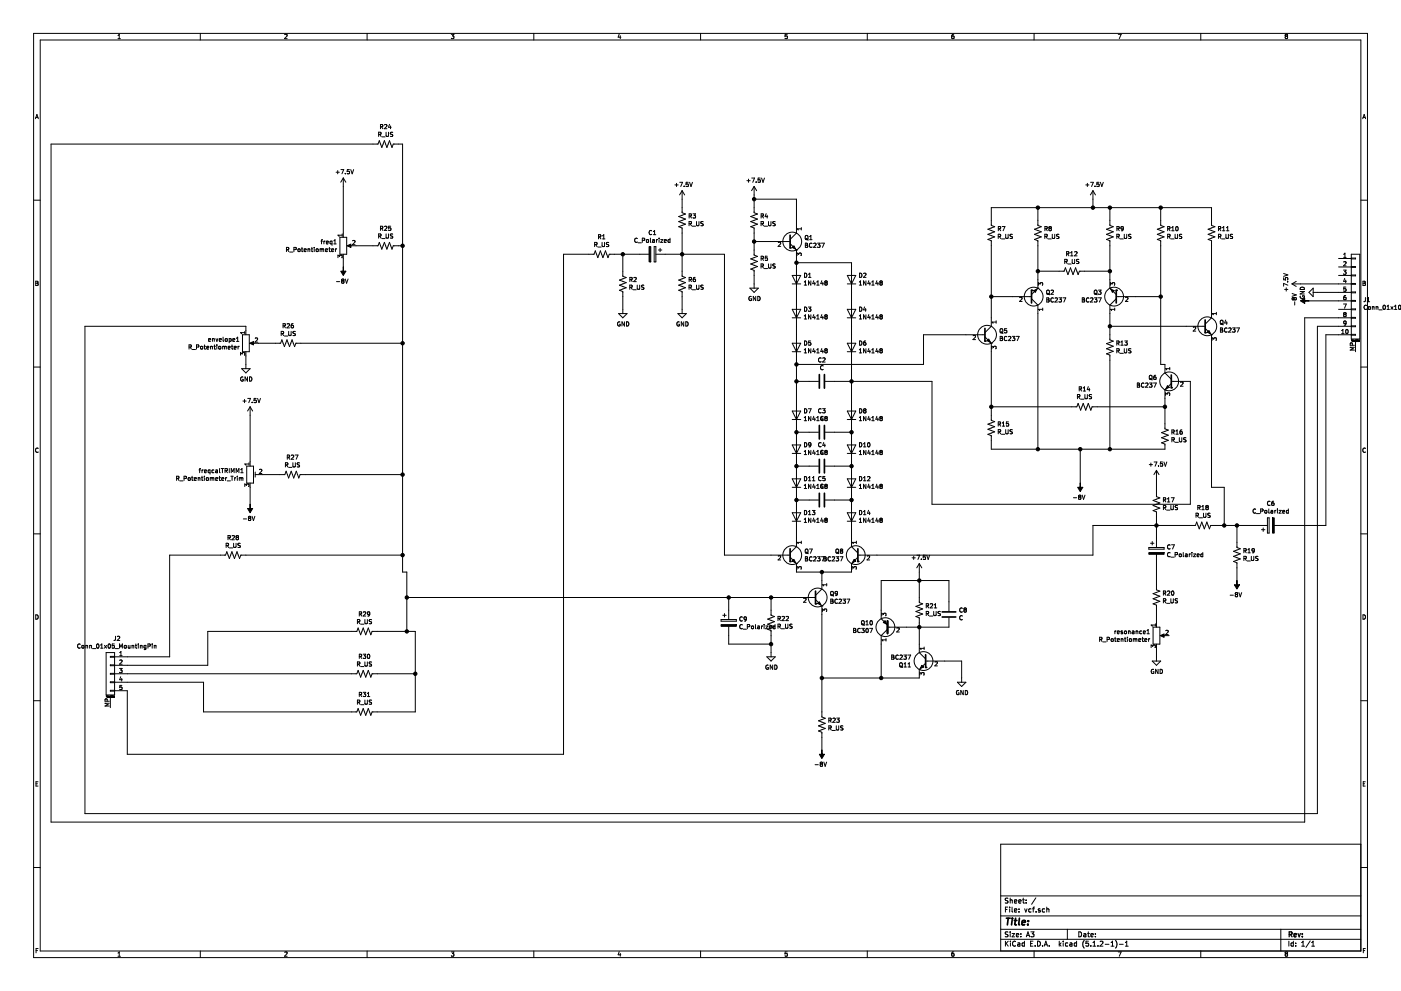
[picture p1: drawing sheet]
EESchema Schematic File Version 4
LIBS:vcf-cache
LIBS:potVCF-cache
EELAYER 29 0
EELAYER END
$Descr A3 16535 11693
encoding utf-8
Sheet 1 1
Title ""
Date ""
Rev ""
Comp ""
Comment1 ""
Comment2 ""
Comment3 ""
Comment4 ""
$EndDescr
$Comp
L Device:R_US R1
U 1 1
P 7100 3000
F 0 "R1" V 6895 3000 50  0000 C CNN
F 1 "R_US" V 6986 3000 50  0000 C CNN
F 2 "Resistor_THT:R_Axial_DIN0207_L6.3mm_D2.5mm_P10.16mm_Horizontal" V 7140 2990 50  0001 C CNN
F 3 "~" H 7100 3000 50  0001 C CNN
	1    7100 3000
	0    1    1    0   
$EndComp
$Comp
L Device:R_US R2
U 1 1
P 7350 3350
F 0 "R2" H 7282 3304 50  0000 R CNN
F 1 "R_US" H 7282 3395 50  0000 R CNN
F 2 "Resistor_THT:R_Axial_DIN0207_L6.3mm_D2.5mm_P10.16mm_Horizontal" V 7390 3340 50  0001 C CNN
F 3 "~" H 7350 3350 50  0001 C CNN
	1    7350 3350
	-1   0    0    1   
$EndComp
$Comp
L Device:C_Polarized C1
U 1 1
P 7700 3000
F 0 "C1" V 7445 3000 50  0000 C CNN
F 1 "C_Polarized" V 7536 3000 50  0000 C CNN
F 2 "Capacitor_THT:CP_Axial_L10.0mm_D6.0mm_P15.00mm_Horizontal" H 7738 2850 50  0001 C CNN
F 3 "~" H 7700 3000 50  0001 C CNN
	1    7700 3000
	0    1    1    0   
$EndComp
$Comp
L Device:R_US R3
U 1 1
P 8050 2600
F 0 "R3" H 7982 2554 50  0000 R CNN
F 1 "R_US" H 7982 2645 50  0000 R CNN
F 2 "Resistor_THT:R_Axial_DIN0207_L6.3mm_D2.5mm_P10.16mm_Horizontal" V 8090 2590 50  0001 C CNN
F 3 "~" H 8050 2600 50  0001 C CNN
	1    8050 2600
	-1   0    0    1   
$EndComp
$Comp
L Device:R_US R6
U 1 1
P 8050 3350
F 0 "R6" H 7982 3304 50  0000 R CNN
F 1 "R_US" H 7982 3395 50  0000 R CNN
F 2 "Resistor_THT:R_Axial_DIN0207_L6.3mm_D2.5mm_P10.16mm_Horizontal" V 8090 3340 50  0001 C CNN
F 3 "~" H 8050 3350 50  0001 C CNN
	1    8050 3350
	-1   0    0    1   
$EndComp
Wire Wire Line
	7350 3000 7350 3200
Wire Wire Line
	7250 3000 7350 3000
Connection ~ 7350 3000
Wire Wire Line
	7350 3000 7550 3000
Wire Wire Line
	7850 3000 8050 3000
Wire Wire Line
	8050 3000 8050 3200
Wire Wire Line
	8050 2750 8050 3000
Connection ~ 8050 3000
$Comp
L power:GND #PWR0101
U 1 1
P 8050 3650
F 0 "#PWR0101" H 8050 3400 50  0001 C CNN
F 1 "GND" H 8055 3477 50  0000 C CNN
F 2 "" H 8050 3650 50  0001 C CNN
F 3 "" H 8050 3650 50  0001 C CNN
	1    8050 3650
	1    0    0    -1  
$EndComp
$Comp
L power:GND #PWR0102
U 1 1
P 7350 3650
F 0 "#PWR0102" H 7350 3400 50  0001 C CNN
F 1 "GND" H 7355 3477 50  0000 C CNN
F 2 "" H 7350 3650 50  0001 C CNN
F 3 "" H 7350 3650 50  0001 C CNN
	1    7350 3650
	1    0    0    -1  
$EndComp
$Comp
L power:+7.5V #PWR0103
U 1 1
P 8050 2350
F 0 "#PWR0103" H 8050 2200 50  0001 C CNN
F 1 "+7.5V" H 8065 2523 50  0000 C CNN
F 2 "" H 8050 2350 50  0001 C CNN
F 3 "" H 8050 2350 50  0001 C CNN
	1    8050 2350
	1    0    0    -1  
$EndComp
Wire Wire Line
	8050 2350 8050 2450
Wire Wire Line
	8050 3500 8050 3650
Wire Wire Line
	7350 3500 7350 3650
$Comp
L Device:R_US R4
U 1 1
P 8900 2600
F 0 "R4" H 8832 2554 50  0000 R CNN
F 1 "R_US" H 8832 2645 50  0000 R CNN
F 2 "Resistor_THT:R_Axial_DIN0207_L6.3mm_D2.5mm_P10.16mm_Horizontal" V 8940 2590 50  0001 C CNN
F 3 "~" H 8900 2600 50  0001 C CNN
	1    8900 2600
	-1   0    0    1   
$EndComp
$Comp
L Device:R_US R5
U 1 1
P 8900 3100
F 0 "R5" H 8832 3054 50  0000 R CNN
F 1 "R_US" H 8832 3145 50  0000 R CNN
F 2 "Resistor_THT:R_Axial_DIN0207_L6.3mm_D2.5mm_P10.16mm_Horizontal" V 8940 3090 50  0001 C CNN
F 3 "~" H 8900 3100 50  0001 C CNN
	1    8900 3100
	-1   0    0    1   
$EndComp
$Comp
L power:+7.5V #PWR0104
U 1 1
P 8900 2300
F 0 "#PWR0104" H 8900 2150 50  0001 C CNN
F 1 "+7.5V" H 8915 2473 50  0000 C CNN
F 2 "" H 8900 2300 50  0001 C CNN
F 3 "" H 8900 2300 50  0001 C CNN
	1    8900 2300
	1    0    0    -1  
$EndComp
$Comp
L Transistor_BJT:BC237 Q1
U 1 1
P 9300 2850
F 0 "Q1" H 9491 2896 50  0000 L CNN
F 1 "BC237" H 9491 2805 50  0000 L CNN
F 2 "Package_TO_SOT_THT:TO-92_Wide" H 9500 2775 50  0001 L CIN
F 3 "http://www.onsemi.com/pub_link/Collateral/BC237-D.PDF" H 9300 2850 50  0001 L CNN
	1    9300 2850
	1    0    0    -1  
$EndComp
$Comp
L Diode:1N4148 D1
U 1 1
P 9400 3300
F 0 "D1" V 9446 3220 50  0000 R CNN
F 1 "1N4148" V 9355 3220 50  0000 R CNN
F 2 "Diode_THT:D_DO-35_SOD27_P7.62mm_Horizontal" H 9400 3125 50  0001 C CNN
F 3 "https://assets.nexperia.com/documents/data-sheet/1N4148_1N4448.pdf" H 9400 3300 50  0001 C CNN
	1    9400 3300
	0    -1   -1   0   
$EndComp
$Comp
L Diode:1N4148 D3
U 1 1
P 9400 3700
F 0 "D3" V 9446 3620 50  0000 R CNN
F 1 "1N4148" V 9355 3620 50  0000 R CNN
F 2 "Diode_THT:D_DO-35_SOD27_P7.62mm_Horizontal" H 9400 3525 50  0001 C CNN
F 3 "https://assets.nexperia.com/documents/data-sheet/1N4148_1N4448.pdf" H 9400 3700 50  0001 C CNN
	1    9400 3700
	0    -1   -1   0   
$EndComp
$Comp
L Diode:1N4148 D5
U 1 1
P 9400 4100
F 0 "D5" V 9446 4020 50  0000 R CNN
F 1 "1N4148" V 9355 4020 50  0000 R CNN
F 2 "Diode_THT:D_DO-35_SOD27_P7.62mm_Horizontal" H 9400 3925 50  0001 C CNN
F 3 "https://assets.nexperia.com/documents/data-sheet/1N4148_1N4448.pdf" H 9400 4100 50  0001 C CNN
	1    9400 4100
	0    -1   -1   0   
$EndComp
$Comp
L Diode:1N4148 D2
U 1 1
P 10050 3300
F 0 "D2" V 10096 3220 50  0000 R CNN
F 1 "1N4148" V 10005 3220 50  0000 R CNN
F 2 "Diode_THT:D_DO-35_SOD27_P7.62mm_Horizontal" H 10050 3125 50  0001 C CNN
F 3 "https://assets.nexperia.com/documents/data-sheet/1N4148_1N4448.pdf" H 10050 3300 50  0001 C CNN
	1    10050 3300
	0    -1   -1   0   
$EndComp
$Comp
L Diode:1N4148 D4
U 1 1
P 10050 3700
F 0 "D4" V 10096 3620 50  0000 R CNN
F 1 "1N4148" V 10005 3620 50  0000 R CNN
F 2 "Diode_THT:D_DO-35_SOD27_P7.62mm_Horizontal" H 10050 3525 50  0001 C CNN
F 3 "https://assets.nexperia.com/documents/data-sheet/1N4148_1N4448.pdf" H 10050 3700 50  0001 C CNN
	1    10050 3700
	0    -1   -1   0   
$EndComp
$Comp
L Diode:1N4148 D6
U 1 1
P 10050 4100
F 0 "D6" V 10096 4020 50  0000 R CNN
F 1 "1N4148" V 10005 4020 50  0000 R CNN
F 2 "Diode_THT:D_DO-35_SOD27_P7.62mm_Horizontal" H 10050 3925 50  0001 C CNN
F 3 "https://assets.nexperia.com/documents/data-sheet/1N4148_1N4448.pdf" H 10050 4100 50  0001 C CNN
	1    10050 4100
	0    -1   -1   0   
$EndComp
$Comp
L Diode:1N4148 D7
U 1 1
P 9400 4900
F 0 "D7" V 9446 4820 50  0000 R CNN
F 1 "1N4148" V 9355 4820 50  0000 R CNN
F 2 "Diode_THT:D_DO-35_SOD27_P7.62mm_Horizontal" H 9400 4725 50  0001 C CNN
F 3 "https://assets.nexperia.com/documents/data-sheet/1N4148_1N4448.pdf" H 9400 4900 50  0001 C CNN
	1    9400 4900
	0    -1   -1   0   
$EndComp
$Comp
L Diode:1N4148 D9
U 1 1
P 9400 5300
F 0 "D9" V 9446 5220 50  0000 R CNN
F 1 "1N4148" V 9355 5220 50  0000 R CNN
F 2 "Diode_THT:D_DO-35_SOD27_P7.62mm_Horizontal" H 9400 5125 50  0001 C CNN
F 3 "https://assets.nexperia.com/documents/data-sheet/1N4148_1N4448.pdf" H 9400 5300 50  0001 C CNN
	1    9400 5300
	0    -1   -1   0   
$EndComp
$Comp
L Diode:1N4148 D11
U 1 1
P 9400 5700
F 0 "D11" V 9446 5620 50  0000 R CNN
F 1 "1N4148" V 9355 5620 50  0000 R CNN
F 2 "Diode_THT:D_DO-35_SOD27_P7.62mm_Horizontal" H 9400 5525 50  0001 C CNN
F 3 "https://assets.nexperia.com/documents/data-sheet/1N4148_1N4448.pdf" H 9400 5700 50  0001 C CNN
	1    9400 5700
	0    -1   -1   0   
$EndComp
$Comp
L Diode:1N4148 D8
U 1 1
P 10050 4900
F 0 "D8" V 10096 4820 50  0000 R CNN
F 1 "1N4148" V 10005 4820 50  0000 R CNN
F 2 "Diode_THT:D_DO-35_SOD27_P7.62mm_Horizontal" H 10050 4725 50  0001 C CNN
F 3 "https://assets.nexperia.com/documents/data-sheet/1N4148_1N4448.pdf" H 10050 4900 50  0001 C CNN
	1    10050 4900
	0    -1   -1   0   
$EndComp
$Comp
L Diode:1N4148 D10
U 1 1
P 10050 5300
F 0 "D10" V 10096 5220 50  0000 R CNN
F 1 "1N4148" V 10005 5220 50  0000 R CNN
F 2 "Diode_THT:D_DO-35_SOD27_P7.62mm_Horizontal" H 10050 5125 50  0001 C CNN
F 3 "https://assets.nexperia.com/documents/data-sheet/1N4148_1N4448.pdf" H 10050 5300 50  0001 C CNN
	1    10050 5300
	0    -1   -1   0   
$EndComp
$Comp
L Diode:1N4148 D12
U 1 1
P 10050 5700
F 0 "D12" V 10096 5620 50  0000 R CNN
F 1 "1N4148" V 10005 5620 50  0000 R CNN
F 2 "Diode_THT:D_DO-35_SOD27_P7.62mm_Horizontal" H 10050 5525 50  0001 C CNN
F 3 "https://assets.nexperia.com/documents/data-sheet/1N4148_1N4448.pdf" H 10050 5700 50  0001 C CNN
	1    10050 5700
	0    -1   -1   0   
$EndComp
$Comp
L Diode:1N4148 D13
U 1 1
P 9400 6100
F 0 "D13" V 9446 6020 50  0000 R CNN
F 1 "1N4148" V 9355 6020 50  0000 R CNN
F 2 "Diode_THT:D_DO-35_SOD27_P7.62mm_Horizontal" H 9400 5925 50  0001 C CNN
F 3 "https://assets.nexperia.com/documents/data-sheet/1N4148_1N4448.pdf" H 9400 6100 50  0001 C CNN
	1    9400 6100
	0    -1   -1   0   
$EndComp
$Comp
L Diode:1N4148 D14
U 1 1
P 10050 6100
F 0 "D14" V 10096 6020 50  0000 R CNN
F 1 "1N4148" V 10005 6020 50  0000 R CNN
F 2 "Diode_THT:D_DO-35_SOD27_P7.62mm_Horizontal" H 10050 5925 50  0001 C CNN
F 3 "https://assets.nexperia.com/documents/data-sheet/1N4148_1N4448.pdf" H 10050 6100 50  0001 C CNN
	1    10050 6100
	0    -1   -1   0   
$EndComp
$Comp
L Device:C C2
U 1 1
P 9700 4500
F 0 "C2" V 9448 4500 50  0000 C CNN
F 1 "C" V 9539 4500 50  0000 C CNN
F 2 "Capacitor_THT:C_Rect_L13.5mm_W4.0mm_P10.00mm_FKS3_FKP3_MKS4" H 9738 4350 50  0001 C CNN
F 3 "~" H 9700 4500 50  0001 C CNN
	1    9700 4500
	0    1    1    0   
$EndComp
$Comp
L Device:C C3
U 1 1
P 9700 5100
F 0 "C3" V 9448 5100 50  0000 C CNN
F 1 "C" V 9539 5100 50  0000 C CNN
F 2 "Capacitor_THT:C_Rect_L13.5mm_W4.0mm_P10.00mm_FKS3_FKP3_MKS4" H 9738 4950 50  0001 C CNN
F 3 "~" H 9700 5100 50  0001 C CNN
	1    9700 5100
	0    1    1    0   
$EndComp
$Comp
L Device:C C4
U 1 1
P 9700 5500
F 0 "C4" V 9448 5500 50  0000 C CNN
F 1 "C" V 9539 5500 50  0000 C CNN
F 2 "Capacitor_THT:C_Rect_L13.5mm_W4.0mm_P10.00mm_FKS3_FKP3_MKS4" H 9738 5350 50  0001 C CNN
F 3 "~" H 9700 5500 50  0001 C CNN
	1    9700 5500
	0    1    1    0   
$EndComp
$Comp
L Device:C C5
U 1 1
P 9700 5900
F 0 "C5" V 9448 5900 50  0000 C CNN
F 1 "C" V 9539 5900 50  0000 C CNN
F 2 "Capacitor_THT:C_Rect_L13.5mm_W4.0mm_P10.00mm_FKS3_FKP3_MKS4" H 9738 5750 50  0001 C CNN
F 3 "~" H 9700 5900 50  0001 C CNN
	1    9700 5900
	0    1    1    0   
$EndComp
$Comp
L Transistor_BJT:BC237 Q7
U 1 1
P 9300 6550
F 0 "Q7" H 9491 6596 50  0000 L CNN
F 1 "BC237" H 9491 6505 50  0000 L CNN
F 2 "Package_TO_SOT_THT:TO-92_Wide" H 9500 6475 50  0001 L CIN
F 3 "http://www.onsemi.com/pub_link/Collateral/BC237-D.PDF" H 9300 6550 50  0001 L CNN
	1    9300 6550
	1    0    0    -1  
$EndComp
$Comp
L Transistor_BJT:BC237 Q8
U 1 1
P 10150 6550
F 0 "Q8" H 10341 6596 50  0000 L CNN
F 1 "BC237" H 10341 6505 50  0000 L CNN
F 2 "Package_TO_SOT_THT:TO-92_Wide" H 10350 6475 50  0001 L CIN
F 3 "http://www.onsemi.com/pub_link/Collateral/BC237-D.PDF" H 10150 6550 50  0001 L CNN
	1    10150 6550
	-1   0    0    -1  
$EndComp
$Comp
L Transistor_BJT:BC237 Q9
U 1 1
P 9600 7050
F 0 "Q9" H 9791 7096 50  0000 L CNN
F 1 "BC237" H 9791 7005 50  0000 L CNN
F 2 "Package_TO_SOT_THT:TO-92_Wide" H 9800 6975 50  0001 L CIN
F 3 "http://www.onsemi.com/pub_link/Collateral/BC237-D.PDF" H 9600 7050 50  0001 L CNN
	1    9600 7050
	1    0    0    -1  
$EndComp
$Comp
L Device:R_US R23
U 1 1
P 9700 8550
F 0 "R23" H 9632 8504 50  0000 R CNN
F 1 "R_US" H 9632 8595 50  0000 R CNN
F 2 "Resistor_THT:R_Axial_DIN0207_L6.3mm_D2.5mm_P10.16mm_Horizontal" V 9740 8540 50  0001 C CNN
F 3 "~" H 9700 8550 50  0001 C CNN
	1    9700 8550
	-1   0    0    1   
$EndComp
$Comp
L Device:R_US R22
U 1 1
P 9100 7350
F 0 "R22" H 9032 7304 50  0000 R CNN
F 1 "R_US" H 9032 7395 50  0000 R CNN
F 2 "Resistor_THT:R_Axial_DIN0207_L6.3mm_D2.5mm_P10.16mm_Horizontal" V 9140 7340 50  0001 C CNN
F 3 "~" H 9100 7350 50  0001 C CNN
	1    9100 7350
	-1   0    0    1   
$EndComp
$Comp
L Device:C_Polarized C9
U 1 1
P 8600 7350
F 0 "C9" H 8718 7396 50  0000 L CNN
F 1 "C_Polarized" H 8718 7305 50  0000 L CNN
F 2 "Capacitor_THT:CP_Axial_L10.0mm_D6.0mm_P15.00mm_Horizontal" H 8638 7200 50  0001 C CNN
F 3 "~" H 8600 7350 50  0001 C CNN
	1    8600 7350
	1    0    0    -1  
$EndComp
$Comp
L Transistor_BJT:BC307 Q10
U 1 1
P 10500 7400
F 0 "Q10" H 10691 7354 50  0000 L CNN
F 1 "BC307" H 10691 7445 50  0000 L CNN
F 2 "Package_TO_SOT_THT:TO-92_Wide" H 10700 7325 50  0001 L CIN
F 3 "http://www.onsemi.com/pub_link/Collateral/BC307-D.PDF" H 10500 7400 50  0001 L CNN
	1    10500 7400
	-1   0    0    1   
$EndComp
$Comp
L Device:R_US R21
U 1 1
P 10850 7200
F 0 "R21" H 10782 7154 50  0000 R CNN
F 1 "R_US" H 10782 7245 50  0000 R CNN
F 2 "Resistor_THT:R_Axial_DIN0207_L6.3mm_D2.5mm_P10.16mm_Horizontal" V 10890 7190 50  0001 C CNN
F 3 "~" H 10850 7200 50  0001 C CNN
	1    10850 7200
	-1   0    0    1   
$EndComp
$Comp
L Device:C C8
U 1 1
P 11200 7250
F 0 "C8" H 11085 7204 50  0000 R CNN
F 1 "C" H 11085 7295 50  0000 R CNN
F 2 "Capacitor_THT:C_Rect_L13.5mm_W4.0mm_P10.00mm_FKS3_FKP3_MKS4" H 11238 7100 50  0001 C CNN
F 3 "~" H 11200 7250 50  0001 C CNN
	1    11200 7250
	-1   0    0    1   
$EndComp
$Comp
L Transistor_BJT:BC237 Q11
U 1 1
P 10950 7800
F 0 "Q11" H 11141 7754 50  0000 L CNN
F 1 "BC237" H 11141 7845 50  0000 L CNN
F 2 "Package_TO_SOT_THT:TO-92_Wide" H 11150 7725 50  0001 L CIN
F 3 "http://www.onsemi.com/pub_link/Collateral/BC237-D.PDF" H 10950 7800 50  0001 L CNN
	1    10950 7800
	-1   0    0    -1  
$EndComp
$Comp
L power:GND #PWR0105
U 1 1
P 11350 8000
F 0 "#PWR0105" H 11350 7750 50  0001 C CNN
F 1 "GND" H 11355 7827 50  0000 C CNN
F 2 "" H 11350 8000 50  0001 C CNN
F 3 "" H 11350 8000 50  0001 C CNN
	1    11350 8000
	1    0    0    -1  
$EndComp
$Comp
L power:-8V #PWR0106
U 1 1
P 9700 8850
F 0 "#PWR0106" H 9700 8950 50  0001 C CNN
F 1 "-8V" H 9715 9023 50  0000 C CNN
F 2 "" H 9700 8850 50  0001 C CNN
F 3 "" H 9700 8850 50  0001 C CNN
	1    9700 8850
	-1   0    0    1   
$EndComp
$Comp
L Device:R_US R17
U 1 1
P 13650 5950
F 0 "R17" H 13582 5904 50  0000 R CNN
F 1 "R_US" H 13582 5995 50  0000 R CNN
F 2 "Resistor_THT:R_Axial_DIN0207_L6.3mm_D2.5mm_P10.16mm_Horizontal" V 13690 5940 50  0001 C CNN
F 3 "~" H 13650 5950 50  0001 C CNN
	1    13650 5950
	-1   0    0    1   
$EndComp
$Comp
L Device:C_Polarized C7
U 1 1
P 13650 6500
F 0 "C7" H 13768 6546 50  0000 L CNN
F 1 "C_Polarized" H 13768 6455 50  0000 L CNN
F 2 "Capacitor_THT:CP_Axial_L10.0mm_D6.0mm_P15.00mm_Horizontal" H 13688 6350 50  0001 C CNN
F 3 "~" H 13650 6500 50  0001 C CNN
	1    13650 6500
	1    0    0    -1  
$EndComp
$Comp
L Device:R_US R20
U 1 1
P 13650 7050
F 0 "R20" H 13582 7004 50  0000 R CNN
F 1 "R_US" H 13582 7095 50  0000 R CNN
F 2 "Resistor_THT:R_Axial_DIN0207_L6.3mm_D2.5mm_P10.16mm_Horizontal" V 13690 7040 50  0001 C CNN
F 3 "~" H 13650 7050 50  0001 C CNN
	1    13650 7050
	-1   0    0    1   
$EndComp
$Comp
L Device:R_US R18
U 1 1
P 14200 6200
F 0 "R18" V 14405 6200 50  0000 C CNN
F 1 "R_US" V 14314 6200 50  0000 C CNN
F 2 "Resistor_THT:R_Axial_DIN0207_L6.3mm_D2.5mm_P10.16mm_Horizontal" V 14240 6190 50  0001 C CNN
F 3 "~" H 14200 6200 50  0001 C CNN
	1    14200 6200
	0    -1   -1   0   
$EndComp
$Comp
L Device:C_Polarized C6
U 1 1
P 15000 6200
F 0 "C6" V 15255 6200 50  0000 C CNN
F 1 "C_Polarized" V 15164 6200 50  0000 C CNN
F 2 "Capacitor_THT:CP_Axial_L10.0mm_D6.0mm_P15.00mm_Horizontal" H 15038 6050 50  0001 C CNN
F 3 "~" H 15000 6200 50  0001 C CNN
	1    15000 6200
	0    -1   -1   0   
$EndComp
$Comp
L Device:R_US R19
U 1 1
P 14600 6550
F 0 "R19" H 14532 6504 50  0000 R CNN
F 1 "R_US" H 14532 6595 50  0000 R CNN
F 2 "Resistor_THT:R_Axial_DIN0207_L6.3mm_D2.5mm_P10.16mm_Horizontal" V 14640 6540 50  0001 C CNN
F 3 "~" H 14600 6550 50  0001 C CNN
	1    14600 6550
	-1   0    0    1   
$EndComp
$Comp
L Transistor_BJT:BC237 Q2
U 1 1
P 12150 3500
F 0 "Q2" H 12341 3454 50  0000 L CNN
F 1 "BC237" H 12341 3545 50  0000 L CNN
F 2 "Package_TO_SOT_THT:TO-92_Wide" H 12350 3425 50  0001 L CIN
F 3 "http://www.onsemi.com/pub_link/Collateral/BC237-D.PDF" H 12150 3500 50  0001 L CNN
	1    12150 3500
	1    0    0    1   
$EndComp
$Comp
L Transistor_BJT:BC237 Q3
U 1 1
P 13200 3500
F 0 "Q3" H 13391 3454 50  0000 L CNN
F 1 "BC237" H 13391 3545 50  0000 L CNN
F 2 "Package_TO_SOT_THT:TO-92_Wide" H 13400 3425 50  0001 L CIN
F 3 "http://www.onsemi.com/pub_link/Collateral/BC237-D.PDF" H 13200 3500 50  0001 L CNN
	1    13200 3500
	-1   0    0    1   
$EndComp
$Comp
L Device:R_US R12
U 1 1
P 12650 3200
F 0 "R12" V 12445 3200 50  0000 C CNN
F 1 "R_US" V 12536 3200 50  0000 C CNN
F 2 "Resistor_THT:R_Axial_DIN0207_L6.3mm_D2.5mm_P10.16mm_Horizontal" V 12690 3190 50  0001 C CNN
F 3 "~" H 12650 3200 50  0001 C CNN
	1    12650 3200
	0    1    1    0   
$EndComp
$Comp
L Device:R_US R8
U 1 1
P 12250 2750
F 0 "R8" H 12182 2704 50  0000 R CNN
F 1 "R_US" H 12182 2795 50  0000 R CNN
F 2 "Resistor_THT:R_Axial_DIN0207_L6.3mm_D2.5mm_P10.16mm_Horizontal" V 12290 2740 50  0001 C CNN
F 3 "~" H 12250 2750 50  0001 C CNN
	1    12250 2750
	-1   0    0    1   
$EndComp
$Comp
L Device:R_US R7
U 1 1
P 11700 2750
F 0 "R7" H 11632 2704 50  0000 R CNN
F 1 "R_US" H 11632 2795 50  0000 R CNN
F 2 "Resistor_THT:R_Axial_DIN0207_L6.3mm_D2.5mm_P10.16mm_Horizontal" V 11740 2740 50  0001 C CNN
F 3 "~" H 11700 2750 50  0001 C CNN
	1    11700 2750
	-1   0    0    1   
$EndComp
$Comp
L Device:R_US R9
U 1 1
P 13100 2750
F 0 "R9" H 13032 2704 50  0000 R CNN
F 1 "R_US" H 13032 2795 50  0000 R CNN
F 2 "Resistor_THT:R_Axial_DIN0207_L6.3mm_D2.5mm_P10.16mm_Horizontal" V 13140 2740 50  0001 C CNN
F 3 "~" H 13100 2750 50  0001 C CNN
	1    13100 2750
	-1   0    0    1   
$EndComp
$Comp
L Device:R_US R10
U 1 1
P 13700 2750
F 0 "R10" H 13632 2704 50  0000 R CNN
F 1 "R_US" H 13632 2795 50  0000 R CNN
F 2 "Resistor_THT:R_Axial_DIN0207_L6.3mm_D2.5mm_P10.16mm_Horizontal" V 13740 2740 50  0001 C CNN
F 3 "~" H 13700 2750 50  0001 C CNN
	1    13700 2750
	-1   0    0    1   
$EndComp
$Comp
L Device:R_US R13
U 1 1
P 13100 4100
F 0 "R13" H 13032 4054 50  0000 R CNN
F 1 "R_US" H 13032 4145 50  0000 R CNN
F 2 "Resistor_THT:R_Axial_DIN0207_L6.3mm_D2.5mm_P10.16mm_Horizontal" V 13140 4090 50  0001 C CNN
F 3 "~" H 13100 4100 50  0001 C CNN
	1    13100 4100
	-1   0    0    1   
$EndComp
$Comp
L Transistor_BJT:BC237 Q4
U 1 1
P 14200 3850
F 0 "Q4" H 14391 3896 50  0000 L CNN
F 1 "BC237" H 14391 3805 50  0000 L CNN
F 2 "Package_TO_SOT_THT:TO-92_Wide" H 14400 3775 50  0001 L CIN
F 3 "http://www.onsemi.com/pub_link/Collateral/BC237-D.PDF" H 14200 3850 50  0001 L CNN
	1    14200 3850
	1    0    0    -1  
$EndComp
$Comp
L Device:R_US R11
U 1 1
P 14300 2750
F 0 "R11" H 14232 2704 50  0000 R CNN
F 1 "R_US" H 14232 2795 50  0000 R CNN
F 2 "Resistor_THT:R_Axial_DIN0207_L6.3mm_D2.5mm_P10.16mm_Horizontal" V 14340 2740 50  0001 C CNN
F 3 "~" H 14300 2750 50  0001 C CNN
	1    14300 2750
	-1   0    0    1   
$EndComp
$Comp
L Transistor_BJT:BC237 Q6
U 1 1
P 13850 4500
F 0 "Q6" H 14041 4546 50  0000 L CNN
F 1 "BC237" H 14041 4455 50  0000 L CNN
F 2 "Package_TO_SOT_THT:TO-92_Wide" H 14050 4425 50  0001 L CIN
F 3 "http://www.onsemi.com/pub_link/Collateral/BC237-D.PDF" H 13850 4500 50  0001 L CNN
	1    13850 4500
	-1   0    0    -1  
$EndComp
$Comp
L Device:R_US R16
U 1 1
P 13750 5150
F 0 "R16" H 13682 5104 50  0000 R CNN
F 1 "R_US" H 13682 5195 50  0000 R CNN
F 2 "Resistor_THT:R_Axial_DIN0207_L6.3mm_D2.5mm_P10.16mm_Horizontal" V 13790 5140 50  0001 C CNN
F 3 "~" H 13750 5150 50  0001 C CNN
	1    13750 5150
	-1   0    0    1   
$EndComp
$Comp
L Device:R_US R14
U 1 1
P 12800 4800
F 0 "R14" V 13005 4800 50  0000 C CNN
F 1 "R_US" V 12914 4800 50  0000 C CNN
F 2 "Resistor_THT:R_Axial_DIN0207_L6.3mm_D2.5mm_P10.16mm_Horizontal" V 12840 4790 50  0001 C CNN
F 3 "~" H 12800 4800 50  0001 C CNN
	1    12800 4800
	0    -1   -1   0   
$EndComp
$Comp
L Device:R_US R15
U 1 1
P 11700 5050
F 0 "R15" H 11768 5096 50  0000 L CNN
F 1 "R_US" H 11768 5005 50  0000 L CNN
F 2 "Resistor_THT:R_Axial_DIN0207_L6.3mm_D2.5mm_P10.16mm_Horizontal" V 11740 5040 50  0001 C CNN
F 3 "~" H 11700 5050 50  0001 C CNN
	1    11700 5050
	1    0    0    -1  
$EndComp
$Comp
L Transistor_BJT:BC237 Q5
U 1 1
P 11600 3950
F 0 "Q5" H 11791 3996 50  0000 L CNN
F 1 "BC237" H 11791 3905 50  0000 L CNN
F 2 "Package_TO_SOT_THT:TO-92_Wide" H 11800 3875 50  0001 L CIN
F 3 "http://www.onsemi.com/pub_link/Collateral/BC237-D.PDF" H 11600 3950 50  0001 L CNN
	1    11600 3950
	1    0    0    -1  
$EndComp
$Comp
L power:GND #PWR0107
U 1 1
P 8900 3350
F 0 "#PWR0107" H 8900 3100 50  0001 C CNN
F 1 "GND" H 8905 3177 50  0000 C CNN
F 2 "" H 8900 3350 50  0001 C CNN
F 3 "" H 8900 3350 50  0001 C CNN
	1    8900 3350
	1    0    0    -1  
$EndComp
$Comp
L power:+7.5V #PWR0108
U 1 1
P 12900 2350
F 0 "#PWR0108" H 12900 2200 50  0001 C CNN
F 1 "+7.5V" H 12915 2523 50  0000 C CNN
F 2 "" H 12900 2350 50  0001 C CNN
F 3 "" H 12900 2350 50  0001 C CNN
	1    12900 2350
	1    0    0    -1  
$EndComp
$Comp
L power:-8V #PWR0109
U 1 1
P 12750 5700
F 0 "#PWR0109" H 12750 5800 50  0001 C CNN
F 1 "-8V" H 12765 5873 50  0000 C CNN
F 2 "" H 12750 5700 50  0001 C CNN
F 3 "" H 12750 5700 50  0001 C CNN
	1    12750 5700
	-1   0    0    1   
$EndComp
Wire Wire Line
	8900 2300 8900 2350
Wire Wire Line
	8900 2750 8900 2850
Wire Wire Line
	8900 3250 8900 3350
Wire Wire Line
	9100 2850 8900 2850
Connection ~ 8900 2850
Wire Wire Line
	8900 2850 8900 2950
Wire Wire Line
	8900 2350 9400 2350
Wire Wire Line
	9400 2350 9400 2650
Connection ~ 8900 2350
Wire Wire Line
	8900 2350 8900 2450
Wire Wire Line
	9400 3050 9400 3100
Wire Wire Line
	9400 3100 10050 3100
Wire Wire Line
	10050 3100 10050 3150
Connection ~ 9400 3100
Wire Wire Line
	9400 3100 9400 3150
Wire Wire Line
	9400 3450 9400 3550
Wire Wire Line
	9400 3850 9400 3950
Wire Wire Line
	10050 3450 10050 3550
Wire Wire Line
	10050 3850 10050 3950
Wire Wire Line
	9400 4250 9400 4300
Wire Wire Line
	9550 4500 9400 4500
Connection ~ 9400 4500
Wire Wire Line
	9400 4500 9400 4750
Wire Wire Line
	10050 4250 10050 4500
Wire Wire Line
	9850 4500 10050 4500
Connection ~ 10050 4500
Wire Wire Line
	10050 4500 10050 4750
Wire Wire Line
	9400 5050 9400 5100
Wire Wire Line
	9550 5100 9400 5100
Connection ~ 9400 5100
Wire Wire Line
	9400 5100 9400 5150
Wire Wire Line
	9850 5100 10050 5100
Wire Wire Line
	10050 5100 10050 5050
Wire Wire Line
	10050 5500 9850 5500
Wire Wire Line
	10050 5550 10050 5500
Wire Wire Line
	10050 5450 10050 5500
Connection ~ 10050 5500
Wire Wire Line
	9550 5500 9400 5500
Wire Wire Line
	9400 5500 9400 5450
Wire Wire Line
	9400 5550 9400 5500
Connection ~ 9400 5500
Wire Wire Line
	9400 5850 9400 5900
Wire Wire Line
	9400 5900 9550 5900
Connection ~ 9400 5900
Wire Wire Line
	9400 5900 9400 5950
Wire Wire Line
	9850 5900 10050 5900
Wire Wire Line
	10050 5900 10050 5850
Wire Wire Line
	10050 5950 10050 5900
Connection ~ 10050 5900
Wire Wire Line
	9400 6250 9400 6350
Wire Wire Line
	10050 6250 10050 6350
Wire Wire Line
	9400 6750 9700 6750
Wire Wire Line
	9700 6850 9700 6750
Connection ~ 9700 6750
Wire Wire Line
	9700 6750 10050 6750
Wire Wire Line
	8050 3000 8550 3000
Wire Wire Line
	8550 3000 8550 6550
Wire Wire Line
	8550 6550 9100 6550
Wire Wire Line
	8600 7200 8600 7050
Connection ~ 8600 7050
Wire Wire Line
	8600 7050 9100 7050
Wire Wire Line
	9100 7200 9100 7050
Connection ~ 9100 7050
Wire Wire Line
	9100 7050 9400 7050
$Comp
L power:GND #PWR0110
U 1 1
P 9100 7700
F 0 "#PWR0110" H 9100 7450 50  0001 C CNN
F 1 "GND" H 9105 7527 50  0000 C CNN
F 2 "" H 9100 7700 50  0001 C CNN
F 3 "" H 9100 7700 50  0001 C CNN
	1    9100 7700
	1    0    0    -1  
$EndComp
Wire Wire Line
	8600 7500 8600 7600
Wire Wire Line
	8600 7600 9100 7600
Wire Wire Line
	9100 7600 9100 7500
Wire Wire Line
	9100 7600 9100 7700
Connection ~ 9100 7600
Wire Wire Line
	9700 7250 9700 8000
Wire Wire Line
	9700 8700 9700 8850
Wire Wire Line
	9700 8000 10400 8000
Wire Wire Line
	10400 8000 10400 7600
Connection ~ 9700 8000
Wire Wire Line
	9700 8000 9700 8400
Wire Wire Line
	10400 7200 10400 6850
Wire Wire Line
	10400 6850 10850 6850
Wire Wire Line
	10850 6850 10850 7050
$Comp
L power:+7.5V #PWR0111
U 1 1
P 10850 6750
F 0 "#PWR0111" H 10850 6600 50  0001 C CNN
F 1 "+7.5V" H 10865 6923 50  0000 C CNN
F 2 "" H 10850 6750 50  0001 C CNN
F 3 "" H 10850 6750 50  0001 C CNN
	1    10850 6750
	1    0    0    -1  
$EndComp
Wire Wire Line
	10850 6750 10850 6850
Connection ~ 10850 6850
Wire Wire Line
	11200 7100 11200 6850
Wire Wire Line
	11200 6850 10850 6850
Wire Wire Line
	10850 7600 10850 7400
Wire Wire Line
	10400 8000 10850 8000
Connection ~ 10400 8000
Wire Wire Line
	11150 7800 11350 7800
Wire Wire Line
	11350 7800 11350 8000
Wire Wire Line
	11200 7400 10850 7400
Connection ~ 10850 7400
Wire Wire Line
	10850 7400 10850 7350
Wire Wire Line
	10700 7400 10850 7400
$Comp
L Device:R_Potentiometer resonance1
U 1 1
P 13650 7500
F 0 "resonance1" H 13580 7546 50  0000 R CNN
F 1 "R_Potentiometer" H 13580 7455 50  0000 R CNN
F 2 "Potentiometer_THT:Potentiometer_Alps_RK163_Single_Horizontal" H 13650 7500 50  0001 C CNN
F 3 "~" H 13650 7500 50  0001 C CNN
	1    13650 7500
	1    0    0    -1  
$EndComp
$Comp
L power:GND #PWR0112
U 1 1
P 13650 7750
F 0 "#PWR0112" H 13650 7500 50  0001 C CNN
F 1 "GND" H 13655 7577 50  0000 C CNN
F 2 "" H 13650 7750 50  0001 C CNN
F 3 "" H 13650 7750 50  0001 C CNN
	1    13650 7750
	1    0    0    -1  
$EndComp
Wire Wire Line
	13650 7650 13650 7750
Wire Wire Line
	13650 7200 13650 7350
Wire Wire Line
	13650 6650 13650 6900
Wire Wire Line
	10350 6550 12900 6550
Wire Wire Line
	12900 6550 12900 6200
Wire Wire Line
	12900 6200 13650 6200
Wire Wire Line
	13650 6200 13650 6350
Wire Wire Line
	13650 6100 13650 6200
Connection ~ 13650 6200
Wire Wire Line
	13650 6200 14050 6200
$Comp
L power:+7.5V #PWR0113
U 1 1
P 13650 5650
F 0 "#PWR0113" H 13650 5500 50  0001 C CNN
F 1 "+7.5V" H 13665 5823 50  0000 C CNN
F 2 "" H 13650 5650 50  0001 C CNN
F 3 "" H 13650 5650 50  0001 C CNN
	1    13650 5650
	1    0    0    -1  
$EndComp
Wire Wire Line
	13650 5650 13650 5800
Wire Wire Line
	14350 6200 14450 6200
Wire Wire Line
	14600 6200 14600 6400
Wire Wire Line
	14850 6200 14600 6200
Connection ~ 14600 6200
$Comp
L power:-8V #PWR0114
U 1 1
P 14600 6850
F 0 "#PWR0114" H 14600 6950 50  0001 C CNN
F 1 "-8V" H 14615 7023 50  0000 C CNN
F 2 "" H 14600 6850 50  0001 C CNN
F 3 "" H 14600 6850 50  0001 C CNN
	1    14600 6850
	-1   0    0    1   
$EndComp
Wire Wire Line
	14600 6700 14600 6850
Wire Wire Line
	12750 5300 13100 5300
Wire Wire Line
	12750 5300 12750 5700
Wire Wire Line
	11700 5300 11700 5200
Connection ~ 12750 5300
Wire Wire Line
	11700 4900 11700 4800
Wire Wire Line
	11700 4800 12650 4800
Wire Wire Line
	12950 4800 13750 4800
Wire Wire Line
	13750 4800 13750 5000
Wire Wire Line
	12250 3700 12250 5300
Wire Wire Line
	11700 5300 12250 5300
Connection ~ 12250 5300
Wire Wire Line
	12250 5300 12750 5300
Wire Wire Line
	13100 3700 13100 3850
Wire Wire Line
	13100 4250 13100 5300
Connection ~ 13100 5300
Wire Wire Line
	13100 5300 13750 5300
Wire Wire Line
	13750 4700 13750 4800
Connection ~ 13750 4800
Wire Wire Line
	11700 4150 11700 4800
Connection ~ 11700 4800
Wire Wire Line
	11950 3500 11700 3500
Wire Wire Line
	11700 3500 11700 3750
Wire Wire Line
	11700 2900 11700 3500
Connection ~ 11700 3500
Wire Wire Line
	12500 3200 12250 3200
Wire Wire Line
	12250 3200 12250 3300
Wire Wire Line
	12800 3200 13100 3200
Wire Wire Line
	13100 3200 13100 3300
Wire Wire Line
	12250 2900 12250 3200
Connection ~ 12250 3200
Wire Wire Line
	13100 2900 13100 3200
Connection ~ 13100 3200
Wire Wire Line
	11700 2600 11700 2450
Wire Wire Line
	11700 2450 12250 2450
Wire Wire Line
	12250 2450 12250 2600
Wire Wire Line
	12250 2450 12900 2450
Wire Wire Line
	13100 2450 13100 2600
Connection ~ 12250 2450
Wire Wire Line
	13100 2450 13700 2450
Wire Wire Line
	13700 2450 13700 2600
Connection ~ 13100 2450
Wire Wire Line
	13700 2450 14300 2450
Wire Wire Line
	14300 2450 14300 2600
Connection ~ 13700 2450
Wire Wire Line
	12900 2350 12900 2450
Connection ~ 12900 2450
Wire Wire Line
	12900 2450 13100 2450
Wire Wire Line
	13400 3500 13700 3500
Wire Wire Line
	13700 3500 13700 2900
Wire Wire Line
	13700 3500 13700 4300
Wire Wire Line
	13700 4300 13750 4300
Connection ~ 13700 3500
Wire Wire Line
	14000 3850 13100 3850
Connection ~ 13100 3850
Wire Wire Line
	13100 3850 13100 3950
Wire Wire Line
	14300 2900 14300 3650
Wire Wire Line
	14300 4050 14300 5750
Wire Wire Line
	14300 5750 14450 5750
Wire Wire Line
	14450 5750 14450 6200
Connection ~ 14450 6200
Wire Wire Line
	14450 6200 14600 6200
Wire Wire Line
	14050 4500 14050 5950
Wire Wire Line
	14050 5950 11000 5950
Wire Wire Line
	11000 5950 11000 4500
Wire Wire Line
	11000 4500 10050 4500
Wire Wire Line
	9400 4300 10900 4300
Wire Wire Line
	10900 4300 10900 3950
Wire Wire Line
	10900 3950 11400 3950
Connection ~ 9400 4300
Wire Wire Line
	9400 4300 9400 4500
$Comp
L power:+7.5V #PWR0115
U 1 1
P 15350 3350
F 0 "#PWR0115" H 15350 3200 50  0001 C CNN
F 1 "+7.5V" H 15365 3523 50  0000 C CNN
F 2 "" H 15350 3350 50  0001 C CNN
F 3 "" H 15350 3350 50  0001 C CNN
	1    15350 3350
	0    -1   -1   0   
$EndComp
$Comp
L power:-8V #PWR0116
U 1 1
P 15450 3550
F 0 "#PWR0116" H 15450 3650 50  0001 C CNN
F 1 "-8V" H 15465 3723 50  0000 C CNN
F 2 "" H 15450 3550 50  0001 C CNN
F 3 "" H 15450 3550 50  0001 C CNN
	1    15450 3550
	0    -1   -1   0   
$EndComp
Wire Wire Line
	15350 3350 15800 3350
Wire Wire Line
	10050 5150 10050 5100
Connection ~ 10050 5100
$Comp
L Device:R_Potentiometer freq1
U 1 1
P 4050 2900
F 0 "freq1" H 3980 2946 50  0000 R CNN
F 1 "R_Potentiometer" H 3980 2855 50  0000 R CNN
F 2 "Potentiometer_THT:Potentiometer_Alps_RK163_Single_Horizontal" H 4050 2900 50  0001 C CNN
F 3 "~" H 4050 2900 50  0001 C CNN
	1    4050 2900
	1    0    0    -1  
$EndComp
$Comp
L Device:R_US R25
U 1 1
P 4550 2900
F 0 "R25" V 4345 2900 50  0000 C CNN
F 1 "R_US" V 4436 2900 50  0000 C CNN
F 2 "Resistor_THT:R_Axial_DIN0207_L6.3mm_D2.5mm_P10.16mm_Horizontal" V 4590 2890 50  0001 C CNN
F 3 "~" H 4550 2900 50  0001 C CNN
	1    4550 2900
	0    1    1    0   
$EndComp
$Comp
L power:+7.5V #PWR0117
U 1 1
P 4050 2200
F 0 "#PWR0117" H 4050 2050 50  0001 C CNN
F 1 "+7.5V" H 4065 2373 50  0000 C CNN
F 2 "" H 4050 2200 50  0001 C CNN
F 3 "" H 4050 2200 50  0001 C CNN
	1    4050 2200
	1    0    0    -1  
$EndComp
Wire Wire Line
	4200 2900 4400 2900
Wire Wire Line
	4700 2900 4750 2900
$Comp
L Device:R_US R24
U 1 1
P 4550 1700
F 0 "R24" V 4345 1700 50  0000 C CNN
F 1 "R_US" V 4436 1700 50  0000 C CNN
F 2 "Resistor_THT:R_Axial_DIN0207_L6.3mm_D2.5mm_P10.16mm_Horizontal" V 4590 1690 50  0001 C CNN
F 3 "~" H 4550 1700 50  0001 C CNN
	1    4550 1700
	0    1    1    0   
$EndComp
Wire Wire Line
	4700 1700 4750 1700
$Comp
L Device:R_US R27
U 1 1
P 3450 5600
F 0 "R27" V 3245 5600 50  0000 C CNN
F 1 "R_US" V 3336 5600 50  0000 C CNN
F 2 "Resistor_THT:R_Axial_DIN0207_L6.3mm_D2.5mm_P10.16mm_Horizontal" V 3490 5590 50  0001 C CNN
F 3 "~" H 3450 5600 50  0001 C CNN
	1    3450 5600
	0    1    1    0   
$EndComp
$Comp
L power:+7.5V #PWR0118
U 1 1
P 2950 4900
F 0 "#PWR0118" H 2950 4750 50  0001 C CNN
F 1 "+7.5V" H 2965 5073 50  0000 C CNN
F 2 "" H 2950 4900 50  0001 C CNN
F 3 "" H 2950 4900 50  0001 C CNN
	1    2950 4900
	1    0    0    -1  
$EndComp
Wire Wire Line
	3100 5600 3300 5600
Wire Wire Line
	3600 5600 4750 5600
$Comp
L Device:R_US R29
U 1 1
P 4300 7450
F 0 "R29" V 4095 7450 50  0000 C CNN
F 1 "R_US" V 4186 7450 50  0000 C CNN
F 2 "Resistor_THT:R_Axial_DIN0207_L6.3mm_D2.5mm_P10.16mm_Horizontal" V 4340 7440 50  0001 C CNN
F 3 "~" H 4300 7450 50  0001 C CNN
	1    4300 7450
	0    1    1    0   
$EndComp
$Comp
L Device:R_US R30
U 1 1
P 4300 7950
F 0 "R30" V 4095 7950 50  0000 C CNN
F 1 "R_US" V 4186 7950 50  0000 C CNN
F 2 "Resistor_THT:R_Axial_DIN0207_L6.3mm_D2.5mm_P10.16mm_Horizontal" V 4340 7940 50  0001 C CNN
F 3 "~" H 4300 7950 50  0001 C CNN
	1    4300 7950
	0    1    1    0   
$EndComp
$Comp
L Device:R_US R31
U 1 1
P 4300 8400
F 0 "R31" V 4095 8400 50  0000 C CNN
F 1 "R_US" V 4186 8400 50  0000 C CNN
F 2 "Resistor_THT:R_Axial_DIN0207_L6.3mm_D2.5mm_P10.16mm_Horizontal" V 4340 8390 50  0001 C CNN
F 3 "~" H 4300 8400 50  0001 C CNN
	1    4300 8400
	0    1    1    0   
$EndComp
Wire Wire Line
	2450 7850 2450 7450
Wire Wire Line
	2400 8050 2400 8400
Wire Wire Line
	4450 7450 4800 7450
Wire Wire Line
	4900 7450 4900 7950
Wire Wire Line
	4900 8400 4450 8400
Wire Wire Line
	4450 7950 4900 7950
Connection ~ 4900 7950
Wire Wire Line
	4900 7950 4900 8400
Wire Wire Line
	4750 1700 4750 2900
Connection ~ 4750 2900
Wire Wire Line
	4750 2900 4750 4050
Wire Wire Line
	4800 6750 4800 7050
Connection ~ 4800 7450
Wire Wire Line
	4800 7450 4900 7450
$Comp
L Device:R_US R26
U 1 1
P 3400 4050
F 0 "R26" V 3195 4050 50  0000 C CNN
F 1 "R_US" V 3286 4050 50  0000 C CNN
F 2 "Resistor_THT:R_Axial_DIN0207_L6.3mm_D2.5mm_P10.16mm_Horizontal" V 3440 4040 50  0001 C CNN
F 3 "~" H 3400 4050 50  0001 C CNN
	1    3400 4050
	0    1    1    0   
$EndComp
$Comp
L power:GND #PWR0119
U 1 1
P 2900 4300
F 0 "#PWR0119" H 2900 4050 50  0001 C CNN
F 1 "GND" H 2905 4127 50  0000 C CNN
F 2 "" H 2900 4300 50  0001 C CNN
F 3 "" H 2900 4300 50  0001 C CNN
	1    2900 4300
	1    0    0    -1  
$EndComp
Wire Wire Line
	3550 4050 4750 4050
Wire Wire Line
	4750 4050 4750 5600
Connection ~ 4750 4050
Connection ~ 4750 5600
$Comp
L Device:R_Potentiometer envelope1
U 1 1
P 2900 4050
F 0 "envelope1" H 2830 4096 50  0000 R CNN
F 1 "R_Potentiometer" H 2830 4005 50  0000 R CNN
F 2 "Potentiometer_THT:Potentiometer_Alps_RK163_Single_Horizontal" H 2900 4050 50  0001 C CNN
F 3 "~" H 2900 4050 50  0001 C CNN
	1    2900 4050
	1    0    0    -1  
$EndComp
Wire Wire Line
	3050 4050 3250 4050
$Comp
L power:-8V #PWR0120
U 1 1
P 4050 3150
F 0 "#PWR0120" H 4050 3250 50  0001 C CNN
F 1 "-8V" H 4065 3323 50  0000 C CNN
F 2 "" H 4050 3150 50  0001 C CNN
F 3 "" H 4050 3150 50  0001 C CNN
	1    4050 3150
	-1   0    0    1   
$EndComp
$Comp
L Device:R_US R28
U 1 1
P 2750 6550
F 0 "R28" V 2545 6550 50  0000 C CNN
F 1 "R_US" V 2636 6550 50  0000 C CNN
F 2 "Resistor_THT:R_Axial_DIN0207_L6.3mm_D2.5mm_P10.16mm_Horizontal" V 2790 6540 50  0001 C CNN
F 3 "~" H 2750 6550 50  0001 C CNN
	1    2750 6550
	0    1    1    0   
$EndComp
Wire Wire Line
	4750 5600 4750 6550
Wire Wire Line
	4750 6750 4800 6750
$Comp
L Device:R_Potentiometer_Trim freqcalTRIMM1
U 1 1
P 2950 5600
F 0 "freqcalTRIMM1" H 2881 5646 50  0000 R CNN
F 1 "R_Potentiometer_Trim" H 2881 5555 50  0000 R CNN
F 2 "Potentiometer_THT:Potentiometer_Bourns_3266Y_Vertical" H 2950 5600 50  0001 C CNN
F 3 "~" H 2950 5600 50  0001 C CNN
	1    2950 5600
	1    0    0    -1  
$EndComp
$Comp
L power:-8V #PWR0121
U 1 1
P 2950 5950
F 0 "#PWR0121" H 2950 6050 50  0001 C CNN
F 1 "-8V" H 2965 6123 50  0000 C CNN
F 2 "" H 2950 5950 50  0001 C CNN
F 3 "" H 2950 5950 50  0001 C CNN
	1    2950 5950
	-1   0    0    1   
$EndComp
Wire Wire Line
	2900 6550 4750 6550
Connection ~ 4750 6550
Wire Wire Line
	4750 6550 4750 6750
Wire Wire Line
	4050 2200 4050 2750
Wire Wire Line
	2600 6550 2000 6550
Wire Wire Line
	2000 6550 2000 7750
Wire Wire Line
	2000 7750 1500 7750
Wire Wire Line
	1500 7850 2450 7850
Wire Wire Line
	1500 8050 2400 8050
Wire Wire Line
	2950 4900 2950 5450
Wire Wire Line
	2900 4200 2900 4300
Wire Wire Line
	4050 3050 4050 3150
Wire Wire Line
	2950 5750 2950 5950
$Comp
L Connector_Generic_MountingPin:Conn_01x05_MountingPin J2
U 1 1
P 1300 7950
F 0 "J2" H 1222 8367 50  0000 C CNN
F 1 "Conn_01x05_MountingPin" H 1222 8276 50  0000 C CNN
F 2 "Connector_PinHeader_2.54mm:PinHeader_1x05_P2.54mm_Vertical" H 1300 7950 50  0001 C CNN
F 3 "~" H 1300 7950 50  0001 C CNN
	1    1300 7950
	-1   0    0    -1  
$EndComp
Wire Wire Line
	1500 8150 1500 8900
Wire Wire Line
	1500 8900 6650 8900
Wire Wire Line
	6650 8900 6650 3000
Wire Wire Line
	6650 3000 6950 3000
$Comp
L Connector_Generic_MountingPin:Conn_01x10_MountingPin J1
U 1 1
P 16000 3450
F 0 "J1" H 16088 3364 50  0000 L CNN
F 1 "Conn_01x10_MountingPin" H 16088 3273 50  0000 L CNN
F 2 "Connector_PinHeader_2.54mm:PinHeader_1x10_P2.54mm_Vertical" H 16000 3450 50  0001 C CNN
F 3 "~" H 16000 3450 50  0001 C CNN
	1    16000 3450
	1    0    0    -1  
$EndComp
Connection ~ 4800 7050
Wire Wire Line
	4800 7050 4800 7450
Wire Wire Line
	4800 7050 8600 7050
Wire Wire Line
	15800 3950 15650 3950
Wire Wire Line
	15650 3950 15650 6200
Wire Wire Line
	15150 6200 15650 6200
Wire Wire Line
	2900 3850 1000 3850
Wire Wire Line
	1000 3850 1000 9600
Wire Wire Line
	1000 9600 15550 9600
Wire Wire Line
	15550 9600 15550 3850
Wire Wire Line
	15550 3850 15800 3850
Wire Wire Line
	2900 3850 2900 3900
Wire Wire Line
	600  1700 600  9700
Wire Wire Line
	600  9700 15400 9700
Wire Wire Line
	15400 9700 15400 3750
Wire Wire Line
	600  1700 4400 1700
Wire Wire Line
	15450 3550 15800 3550
$Comp
L power:GND #PWR0122
U 1 1
P 15550 3450
F 0 "#PWR0122" H 15550 3200 50  0001 C CNN
F 1 "GND" H 15555 3277 50  0000 C CNN
F 2 "" H 15550 3450 50  0001 C CNN
F 3 "" H 15550 3450 50  0001 C CNN
	1    15550 3450
	0    1    1    0   
$EndComp
Wire Wire Line
	15550 3450 15800 3450
Wire Wire Line
	15400 3750 15800 3750
Wire Wire Line
	2450 7450 4150 7450
Wire Wire Line
	1500 7950 4150 7950
Wire Wire Line
	2400 8400 4150 8400
$EndSCHEMATC
